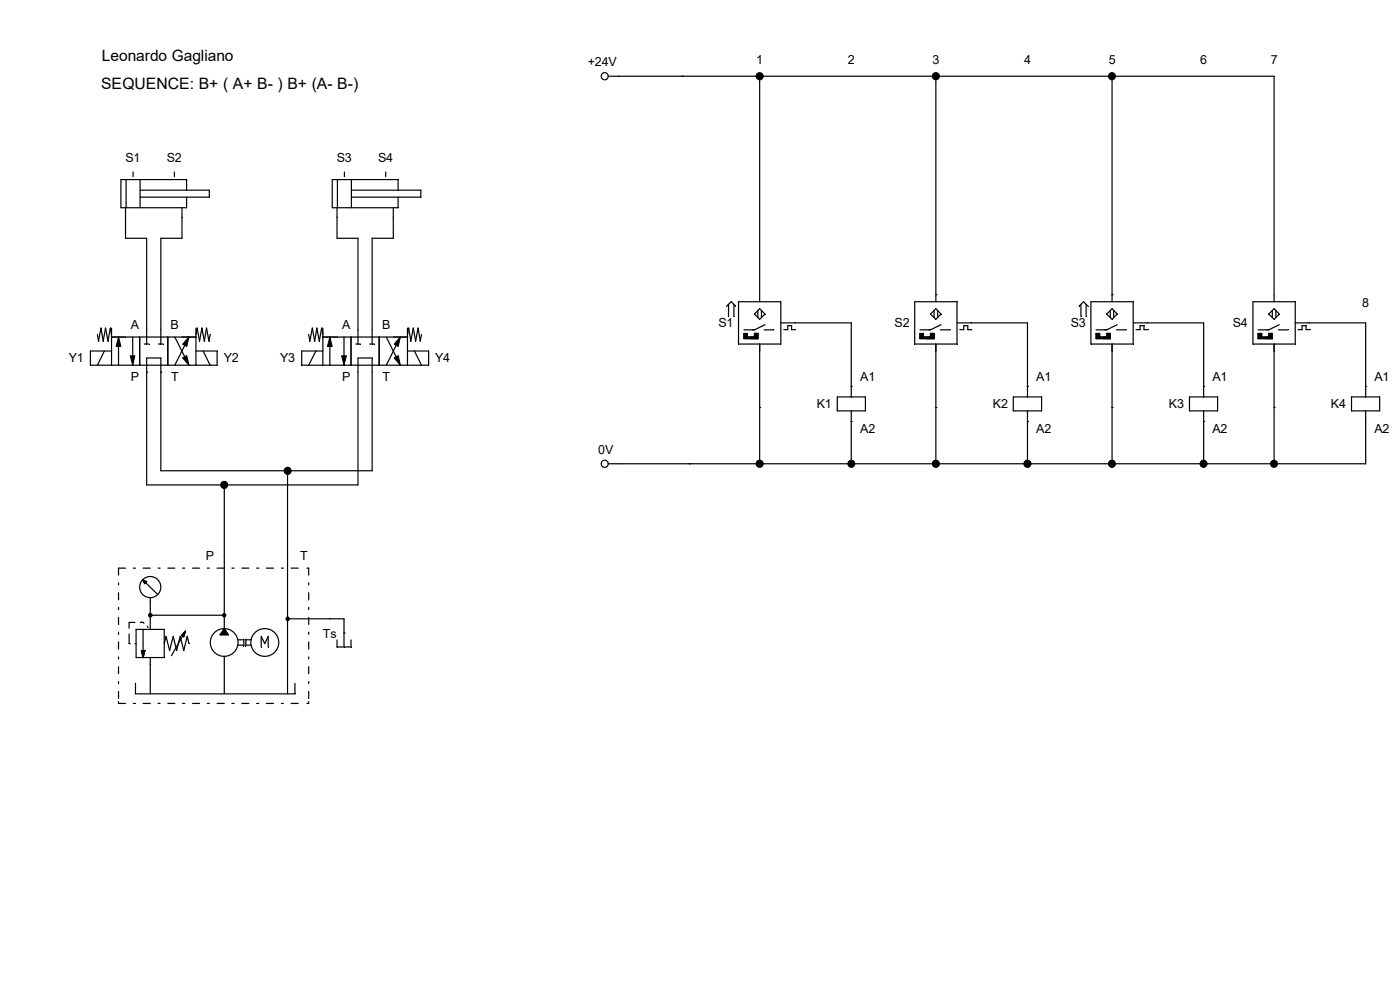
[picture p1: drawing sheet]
<svg xmlns="http://www.w3.org/2000/svg" width="297mm" height="210mm" viewBox="0 0 297 210" stroke-linecap="round" stroke-linejoin="round" font-family="sans-serif">
<g fill="none" stroke="#000" stroke-width=".25">
<path d="M131.3 16.2h139v46.3M144.7 16.2h.1M161.2 16.2h.1M161.2 16.2v46.3M198.5 16.2h.1M198.5 16.2v46.3M235.9 16.2h.1M235.9 16.2v46.3M26.8 38.1v6M28.2 36.5v1M29.7 38.1v6M26.6 44.1v6.4h4.5v19.5"/>
<path d="M29.7 40.3h14.7v1.5h-14.7M38.6 44.1v6.4h-4.5v19.5M39.6 40.3v-2.2h-13.9v6h13.9v-2.3M71.5 46.1v4.4h4.4v19.5M83.4 46.1v4.4h-4.4v19.5M31.1 79h.1M31.1 79v23.9h44.8v-23.9M34.1 79h.1M34.1 79v20.9h44.9v-20.9M161.2 74.5v23.9M168.7 68.5h11.9v13.5M198.5 62.5h.1"/>
<path d="M198.5 74.5v23.9M206 68.5h12v13.5M235.9 62.5h.1M235.9 74.5v23.9M243.4 68.5h12v13.5M270.3 74.5v23.9M277.7 68.5h12v13.5M61 99.9h.1M61 99.9v47.3M146.2 98.4h.1M161.2 86.4h.1M161.2 98.4h.1"/>
<path d="M180.6 82h.1M180.6 89.4h.1M180.6 98.4h.1M180.6 89.4v9M198.5 86.4h.1M218 82h.1M218 89.4h.1M218 98.4h.1M218 89.4v9M235.9 86.4h.1M255.4 82h.1M255.4 89.4h.1"/>
<path d="M255.4 98.4h.1M255.4 89.4v9M270.3 86.4h.1M289.7 82h.1M289.7 89.4v9h-158.4M47.6 102.9h.1M47.6 102.9v30.4M25.1 123.7v.4M25.1 125.7v1.6M25.1 128.9v.4M25.1 131v1.5M25.1 134.1v.5"/>
<path d="M25.1 136.2v1.5M25.1 139.4v.4M26.6 120.5h-1.5v1.5M27.4 134.5v1.3M27.4 135.9v.6h.2M28.3 120.5h.4M28.6 132h-1.2v1.3M28.6 136.5h.3M28.9 133.5h5.9v6h-5.9zM29.8 132h.6l.2 .2M30 138h.7l-.3 1.5zM30.3 123l3.1 3.1"/>
<path d="M30.3 123l.8 .4-.4 .4zM30.4 120.5h1.5M30.4 133.5v6M31.2 132.9l.2 .2M31.9 126.8v6.7M31.9 139.5v7.6M31.9 130.5h15.7M33.5 120.5h.5M34.8 136.5l.4-1.5 .8 3 .7-3 .8 3 .7-3 .8 3 .7-3 .4 1.5M35.6 120.5h1.5M38.7 120.5h.5M39.3 133.9l-2.9 5.2"/>
<path d="M39.3 133.9l-.3 1.2-.5-.3zM40.9 120.5h1.4M44 120.5h.4M46.1 120.5h1.5M47.6 139.2v7.9M47.6 133.3l.8 1.4h-1.7zM49.2 120.5h.5M50.4 136.9h1.3M50.4 135.7h1.3M51.3 120.5h1.5M51.7 135.6v1.4M52.2 136.9h1.1"/>
<path d="M52.2 135.7h1.1M52.2 135.6v1.4M54.4 120.5h.5M55.4 137.2v-2.2l.8 1.5 .7-1.5v2.2M56.5 120.5h1.5M59.7 120.5h.4M61 131.3h12v5.9M61.8 120.5h1.4M65.1 120.5h.4v1.5M65.5 123.7v.4M65.5 125.7v1.6M65.5 128.9v.4"/>
<path d="M65.5 131v1.5M65.5 134.1v.5M65.5 136.2v1.5M65.5 139.4v.4M71.5 135.8v1.4h3v-1.4M73 134.3h.1M25.1 148.8v.4h1.5M25.1 141.4v1.5M25.1 144.6v.4M25.1 146.7v1.5M28.3 149.2h.4M28.7 144.9v2.3h33.9v-2.3"/>
<path d="M30.4 149.2h1.5M33.5 149.2h.5M35.6 149.2h1.5M38.7 149.2h.5M40.9 149.2h1.4M44 149.2h.4M46.1 149.2h1.5M49.2 149.2h.5M51.3 149.2h1.5M54.4 149.2h.5M56.5 149.2h1.5M59.7 149.2h.4"/>
<path d="M61.8 149.2h1.4M65.5 148.8v.4h-.4M65.5 141.4v1.5M65.5 144.6v.4M65.5 146.7v1.5"/>
<circle cx="31.9" cy="124.5" r="2.24"/>
<circle cx="47.6" cy="136.3" r="2.94"/>
<circle cx="56.2" cy="136.3" r="2.95"/>
</g>
<g fill="#000" stroke="#000" stroke-width=".21">
<path d="M30.3 123l.6 .6-.2 .2zM30.3 123l.8 .4-.2 .2zM30 138h.7l-.3 1.5zM39.3 133.9l-.3 1.2-.3-.1zM39.3 133.9l-.6 1.1-.2-.2zM47.6 133.3l.8 1.4h-1.7z"/>
<circle cx="31.9" cy="130.5" r=".38"/>
<circle cx="47.6" cy="130.5" r=".37"/>
<circle cx="61" cy="131.3" r=".37"/>
</g>
<path d="M26.6 32h3.2v2.9h-3.2z" fill="#fff"/>
<path d="M37 36.5v1" fill="none" stroke="#000" stroke-width=".25"/>
<path d="M35.4 32h3.2v2.9h-3.2z" fill="#fff"/>
<path d="M71.6 38.1v6M74.5 38.1v6M71.5 44.1v2M74.5 40.3h14.8v1.5h-14.8M83.4 44.1v2M84.5 40.3v-2.2h-14v6h14v-2.3" fill="none" stroke="#000" stroke-width=".25"/>
<path d="M124.7 11.7h6.2v2.9h-6.2z" fill="#fff"/>
<g fill="none" stroke="#000" stroke-width=".25">
<path d="M129 16.2h2.3"/>
<circle cx="128.3" cy="16.2" r=".75"/>
</g>
<path d="M125.5 93.9h4.6v2.9h-4.6z" fill="#fff"/>
<g fill="none" stroke="#000" stroke-width=".25">
<path d="M73.1 36.5v1M20.7 71l.2 1.3 .5-2.7 .5 2.7 .5-2.7 .5 2.7 .5-2.7 .3 1.4M22.1 74.5l-1.4 3M23.7 69.6v7.9M23.7 71.5h17.9M23.7 74.5h-4.5v3h26.9v-3h-4.5M25.1 71.5v6M28.2 71.5v6M29.6 71.5v6M30.6 73h1M31.1 79v-3.1h3v3.1M31.1 70v3"/>
<path d="M33.6 73h1M34.1 70v3M35.6 71.5v6M37.1 71.5l3 6M40.1 71.5l-3 6M41.6 69.6v7.9M41.6 71l.2-1.4 .5 2.7 .5-2.7 .5 2.7 .5-2.7 .5 2.7 .3-1.3M43.1 74.5l1.5 3M65.5 71l.2 1.3 .6-2.7 .5 2.7 .4-2.7 .5 2.7 .5-2.7 .3 1.4M67 74.5l-1.5 3M68.5 71.5h17.9M68.5 74.5h-4.5v3h26.9v-3h-4.5"/>
<path d="M68.5 69.6v7.9M70 71.5v6M73 71.5v6M74.5 71.5v6M75.5 73h1M75.9 79v-3.1h3.1v3.1M75.9 70v3M78.4 73h1.1M79 70v3M80.4 71.5v6M82 71.5l2.9 6M84.9 71.5l-2.9 6"/>
<path d="M86.4 69.6v7.9M86.4 71l.3-1.4 .5 2.7 .5-2.7 .5 2.7 .5-2.7 .5 2.7 .2-1.3M87.9 74.5l1.5 3M129 98.4h2.3"/>
<circle cx="128.3" cy="98.4" r=".75"/>
</g>
<g fill="#000" stroke="#000" stroke-width=".21">
<path d="M25.1 71.5l.6 2h-1.1zM27.6 75.5h1l-.4 2zM38.7 75.9l.9-.5 .5 2.1zM40.1 71.5l-.5 2-.9-.5zM70 71.5l.5 2h-1zM72.5 75.5h1l-.5 2zM83.6 75.9l.9-.5 .4 2.1zM84.9 71.5l-.4 2-.9-.5z"/>
<circle cx="61" cy="99.9" r=".75"/>
<circle cx="47.6" cy="102.9" r=".75"/>
</g>
<path d="M71.5 32h3.1v2.9h-3.1z" fill="#fff"/>
<path d="M81.8 36.5v1" fill="none" stroke="#000" stroke-width=".25"/>
<path d="M80.2 32h3.2v2.9h-3.2z" fill="#fff"/>
<g fill="none" stroke="#000" stroke-width=".25">
<path d="M154.2 64.9l.9-.9 1 .9M154.6 64.6v2.6M155.7 64.6v2.6M156.7 64h9v9h-9zM157.8 70.7h.7v.8h1.6v-.8h.7v1.1h-3zM160.8 65.9v1.5M161.2 65.5l1.1 1.1-1.1 1.1-1.1-1.1zM161.2 62.5v1.5M161.2 73v1.5M161.5 65.9v1.5M162.1 70h2.1M162.3 68.9l-2.2 1.1h-2.3"/>
<path d="M165.7 68.5h3M166.3 69.9h.8v-.8h.8v.8h.9M194.1 64h8.9v9h-8.9zM195.2 70.7h.7v.8h1.5v-.8h.8v1.1h-3zM197.4 66.6l1.1-1.1 1.1 1.1-1.1 1.1zM198.2 65.9v1.5M198.5 62.5v1.5M198.5 73v1.5M198.9 65.9v1.5M199.5 70h2M199.6 68.9l-2.2 1.1h-2.2M203 68.5h3"/>
<path d="M203.6 69.9h.9v-.8h.8v.8h.9M228.9 64.9l1-.9 .9 .9M229.3 64.6v2.6M230.4 64.6v2.6M231.4 64h9v9h-9zM232.5 70.7h.8v.8h1.5v-.8h.7v1.1h-3zM234.8 66.6l1.1-1.1 1.1 1.1-1.1 1.1zM235.5 65.9v1.5M235.9 62.5v1.5M235.9 73v1.5M236.3 65.9v1.5M236.9 70h2"/>
<path d="M237 68.9l-2.2 1.1h-2.3M240.4 68.5h3M241 69.9h.9v-.8h.8v.8h.8M265.8 64h9v9h-9zM266.9 70.7h.8v.8h1.5v-.8h.7v1.1h-3zM269.9 65.9v1.5M270.3 65.5l1.1 1.1-1.1 1.1-1.1-1.1zM270.3 62.5v1.5M270.3 73v1.5M270.7 65.9v1.5M271.2 70h2.1M271.4 68.9l-2.2 1.1h-2.3"/>
<path d="M274.8 68.5h2.9M275.4 69.9h.8v-.8h.9v.8h.8M177.6 84.2h6v3h-6zM180.6 82v2.2M180.6 87.2v2.2M215 84.2h6v3h-6zM218 82v2.2M218 87.2v2.2M252.3 84.2h6v3h-6zM255.4 82v2.2M255.4 87.2v2.2M286.7 84.2h6v3h-6z"/>
<path d="M289.7 82v2.2M289.7 87.2v2.2"/>
</g>
<g fill="#000" stroke="#000" stroke-width=".21">
<path d="M157.8 71.8l.7-.3 .8 .3zM157.8 70.7l.7 .8-.7 .3zM157.8 70.7h.7v.8zM158.5 71.5h.8v.3zM159.3 71.5h.8l-.8 .3zM159.3 71.8l.8-.3 .7 .3zM160.8 70.7v1.1l-.7-.3zM160.1 70.7h.7l-.7 .8zM195.2 71.8l.7-.3 .8 .3zM195.2 70.7l.7 .8-.7 .3zM195.2 70.7h.7v.8zM195.9 71.5h.8v.3z"/>
<path d="M196.7 71.5h.7l-.7 .3zM196.7 71.8l.7-.3 .8 .3zM198.2 70.7v1.1l-.8-.3zM197.4 70.7h.8l-.8 .8zM232.5 71.8l.8-.3 .8 .3zM232.5 70.7l.8 .8-.8 .3zM232.5 70.7h.8v.8zM233.3 71.5h.8v.3zM234.1 71.5h.7l-.7 .3zM234.1 71.8l.7-.3 .7 .3zM235.5 70.7v1.1l-.7-.3zM234.8 70.7h.7l-.7 .8z"/>
<path d="M266.9 71.8l.8-.3 .7 .3zM266.9 70.7l.8 .8-.8 .3zM266.9 70.7h.8v.8zM267.7 71.5h.7v.3zM268.4 71.5h.8l-.8 .3zM268.4 71.8l.8-.3 .7 .3zM269.9 70.7v1.1l-.7-.3zM269.2 70.7h.7l-.7 .8z"/>
<circle cx="161.2" cy="16.2" r=".76"/>
<circle cx="198.5" cy="16.2" r=".76"/>
<circle cx="235.9" cy="16.2" r=".75"/>
<circle cx="161.2" cy="98.4" r=".76"/>
<circle cx="180.6" cy="98.4" r=".75"/>
<circle cx="198.5" cy="98.4" r=".76"/>
<circle cx="218" cy="98.4" r=".76"/>
<circle cx="235.9" cy="98.4" r=".75"/>
<circle cx="255.3" cy="98.4" r=".75"/>
<circle cx="270.3" cy="98.4" r=".75"/>
</g>
<g font-size="3.3">
<text x="21.6" y="12.9">Leonardo Gagliano</text>
<text x="21.5" y="19">SEQUENCE: B+ ( A+ B- ) B+ (A- B-)</text>
</g>
<g font-size="2.7">
<text x="124.7" y="14.1">+24V</text>
<text x="160.4" y="13.6">1</text>
<text x="179.9" y="13.6">2</text>
<text x="197.8" y="13.6">3</text>
<text x="217.3" y="13.6">4</text>
<text x="235.2" y="13.6">5</text>
<text x="254.6" y="13.6">6</text>
<text x="269.6" y="13.6">7</text>
<text x="26.6" y="34.4">S1</text>
<text x="35.4" y="34.4">S2</text>
<text x="71.5" y="34.4">S3</text>
<text x="80.2" y="34.4">S4</text>
<text x="289" y="65.2">8</text>
<text x="27.7" y="69.9">A</text>
<text x="36.2" y="69.9">B</text>
<text x="72.6" y="69.9">A</text>
<text x="81.1" y="69.9">B</text>
<text x="152.4" y="69.4">S1</text>
<text x="189.8" y="69.4">S2</text>
<text x="227.2" y="69.4">S3</text>
<text x="261.5" y="69.4">S4</text>
<text x="14.6" y="76.8">Y1</text>
<text x="47.5" y="76.8">Y2</text>
<text x="59.4" y="76.8">Y3</text>
<text x="92.3" y="76.8">Y4</text>
<text x="27.7" y="80.9">P</text>
<text x="36.3" y="80.9">T</text>
<text x="72.6" y="80.9">P</text>
<text x="81.2" y="80.9">T</text>
<text x="182.5" y="80.9">A1</text>
<text x="219.8" y="80.9">A1</text>
<text x="257.2" y="80.9">A1</text>
<text x="291.6" y="80.9">A1</text>
<text x="173.3" y="86.6">K1</text>
<text x="210.7" y="86.6">K2</text>
<text x="248" y="86.6">K3</text>
<text x="282.4" y="86.6">K4</text>
<text x="182.5" y="91.8">A2</text>
<text x="219.8" y="91.8">A2</text>
<text x="257.2" y="91.8">A2</text>
<text x="291.6" y="91.8">A2</text>
<text x="126.9" y="96.3">0V</text>
<text x="43.7" y="118.7">P</text>
<text x="63.7" y="118.7">T</text>
<text x="68.5" y="135.4">Ts</text>
</g>
</svg>
